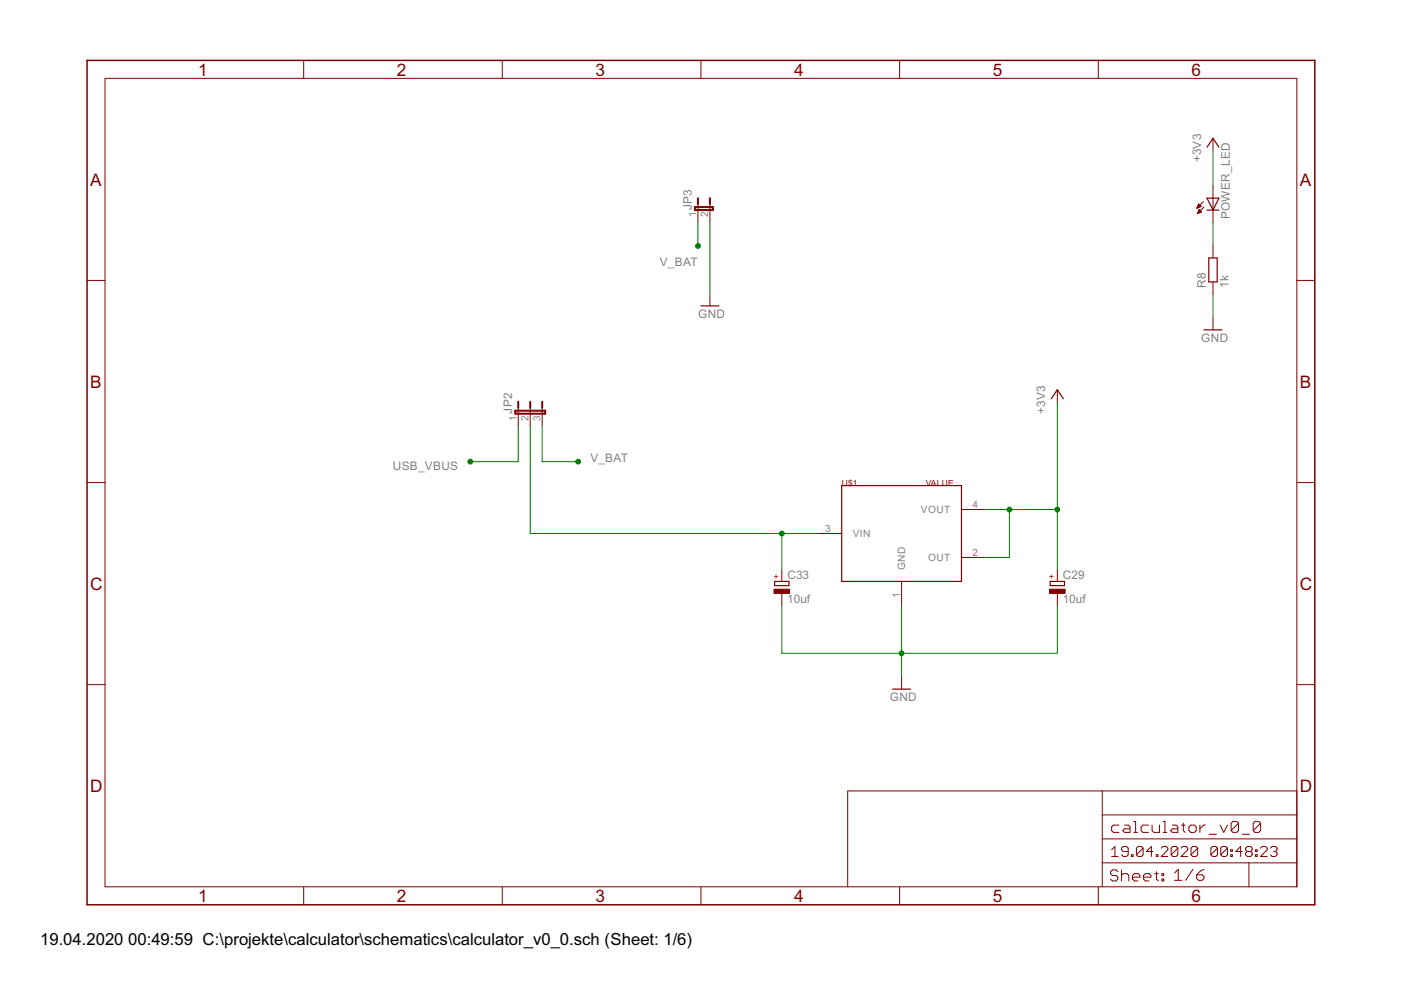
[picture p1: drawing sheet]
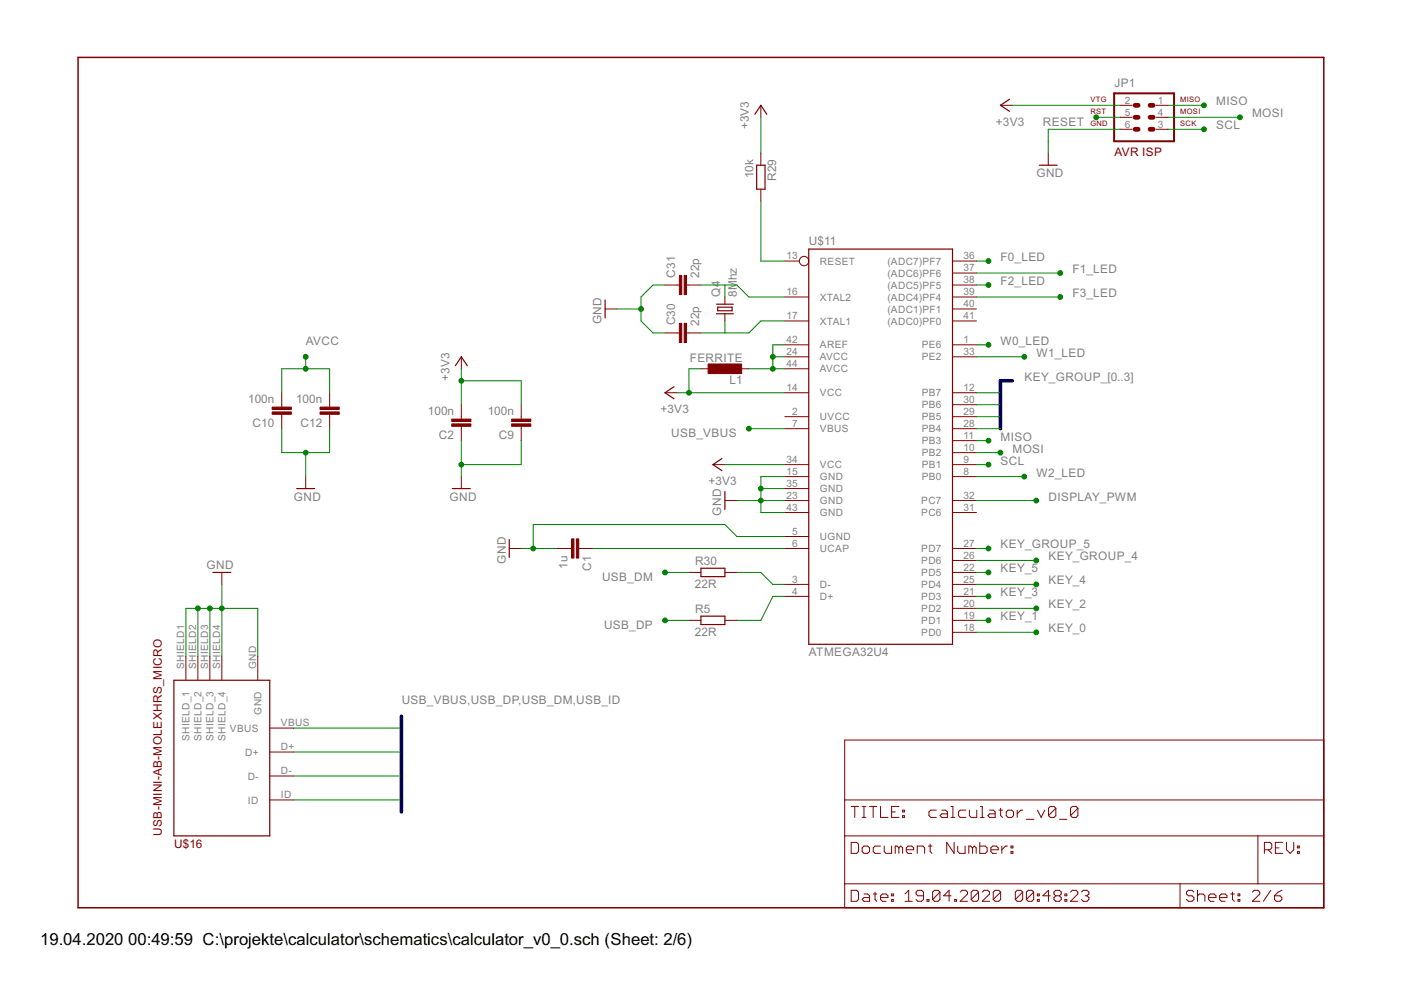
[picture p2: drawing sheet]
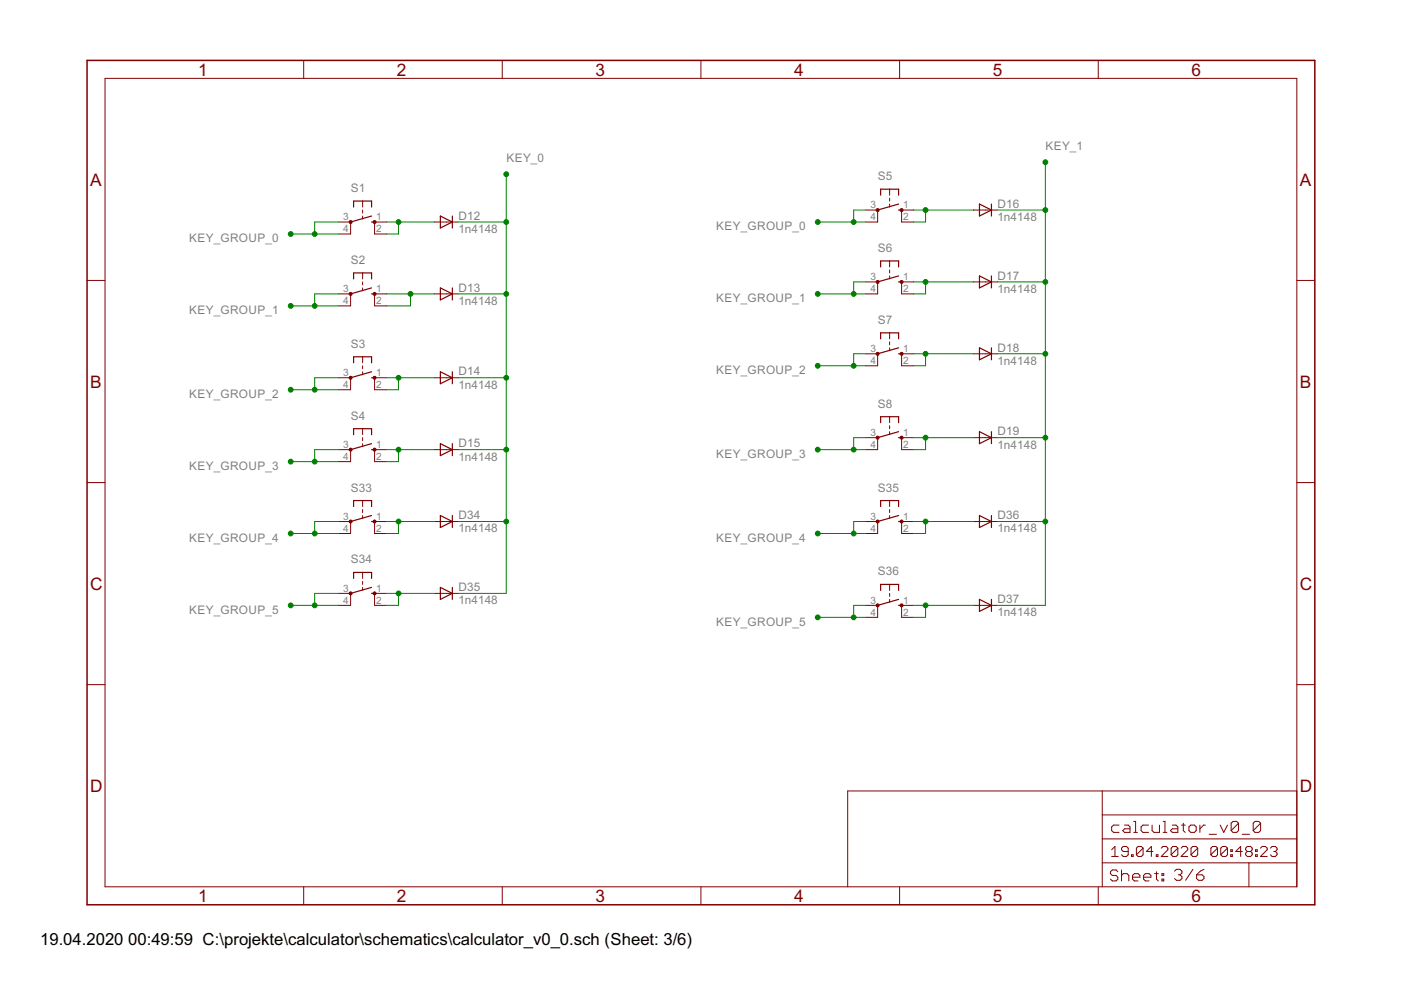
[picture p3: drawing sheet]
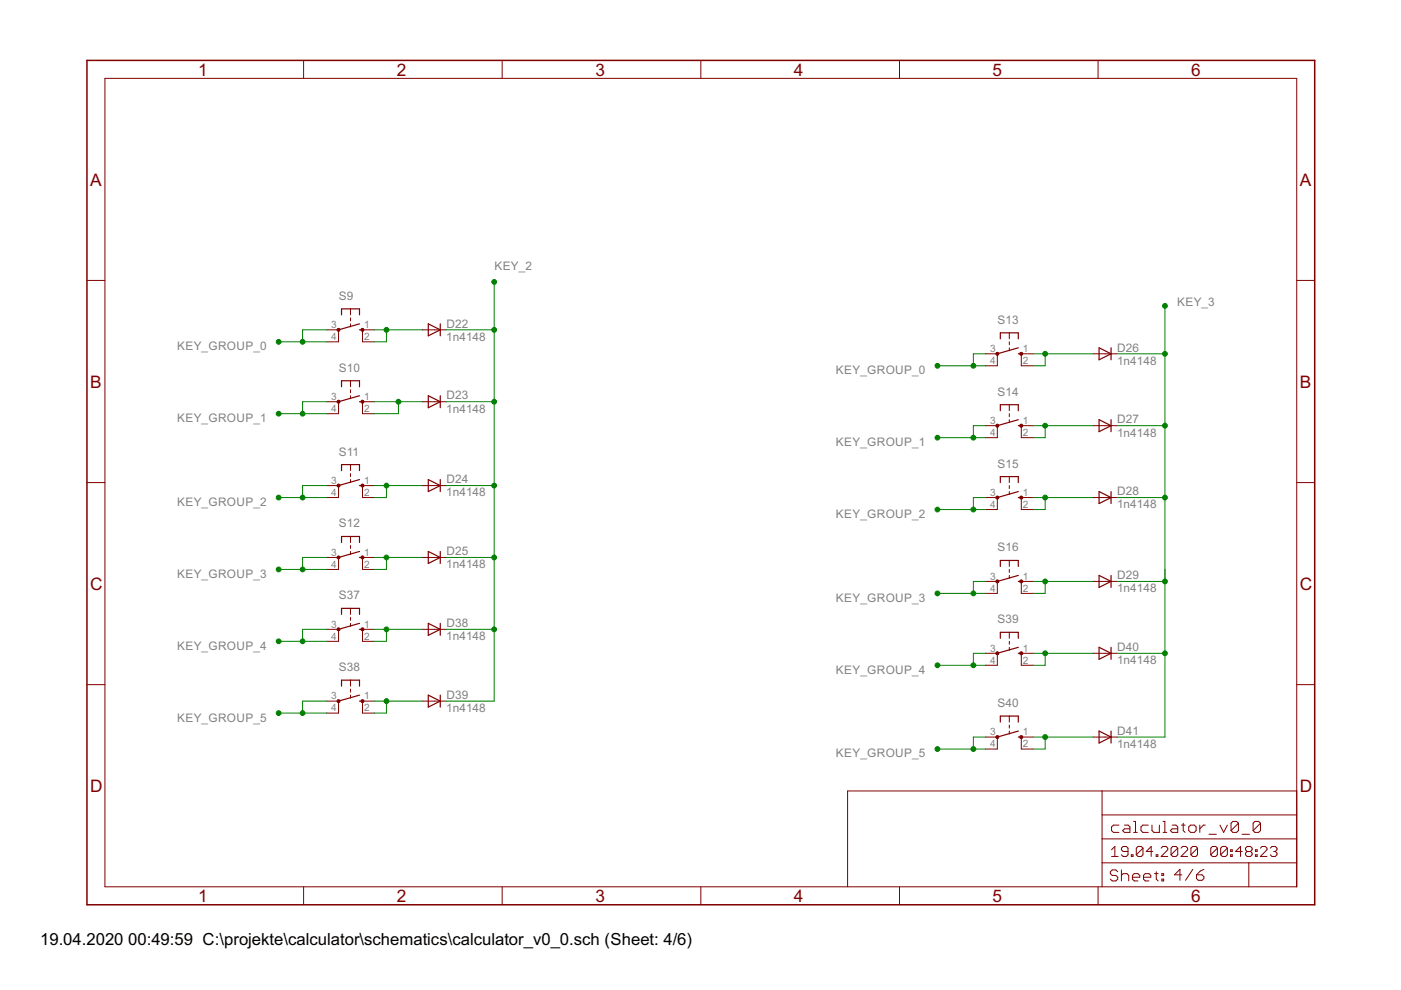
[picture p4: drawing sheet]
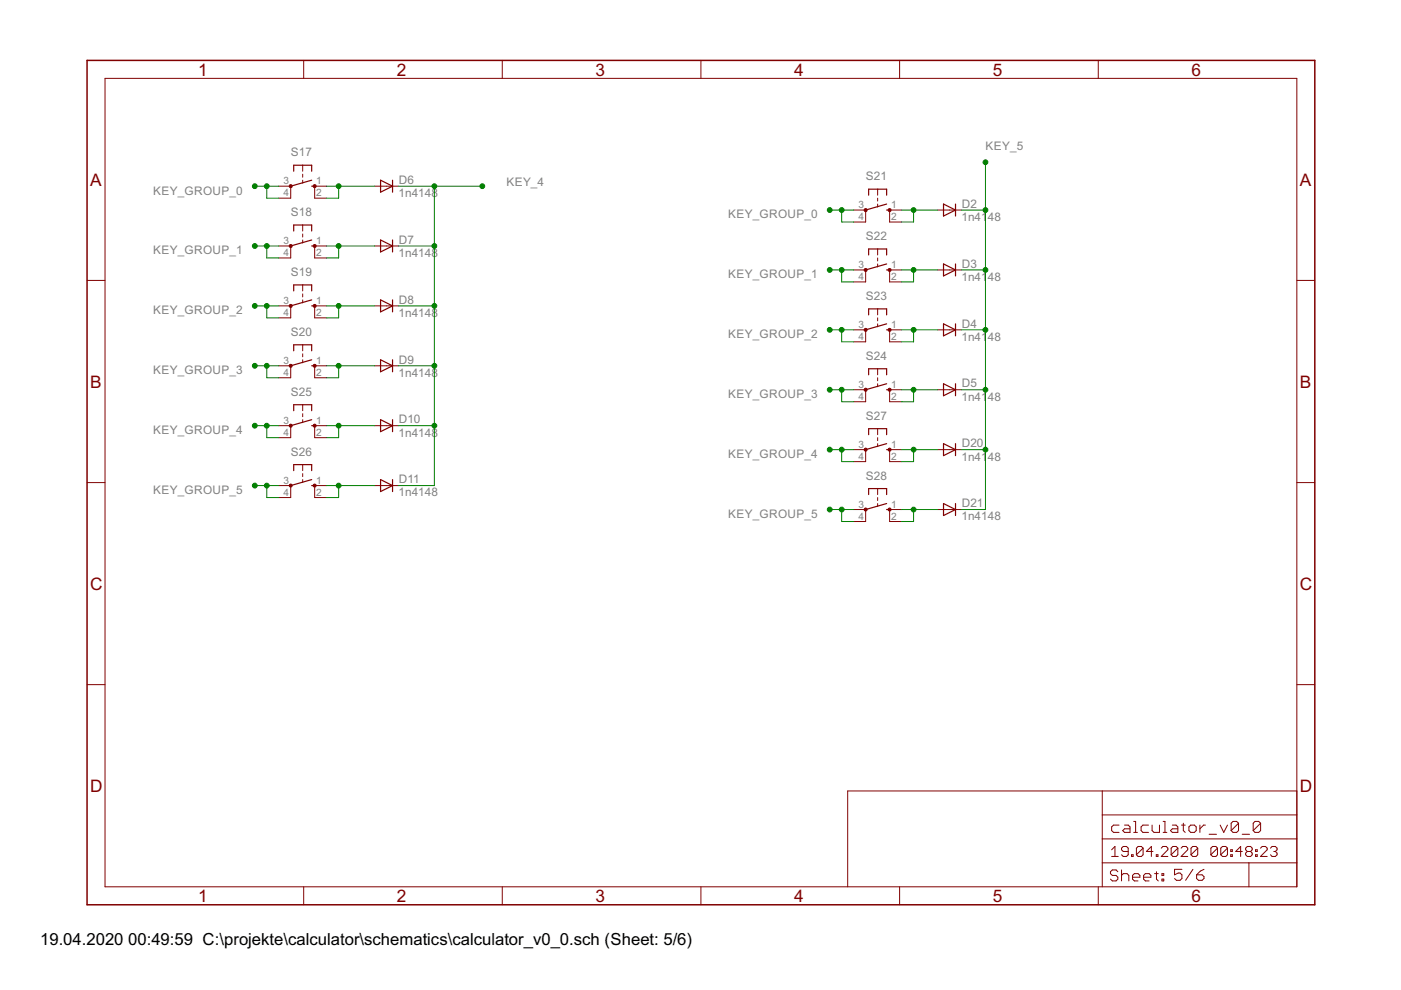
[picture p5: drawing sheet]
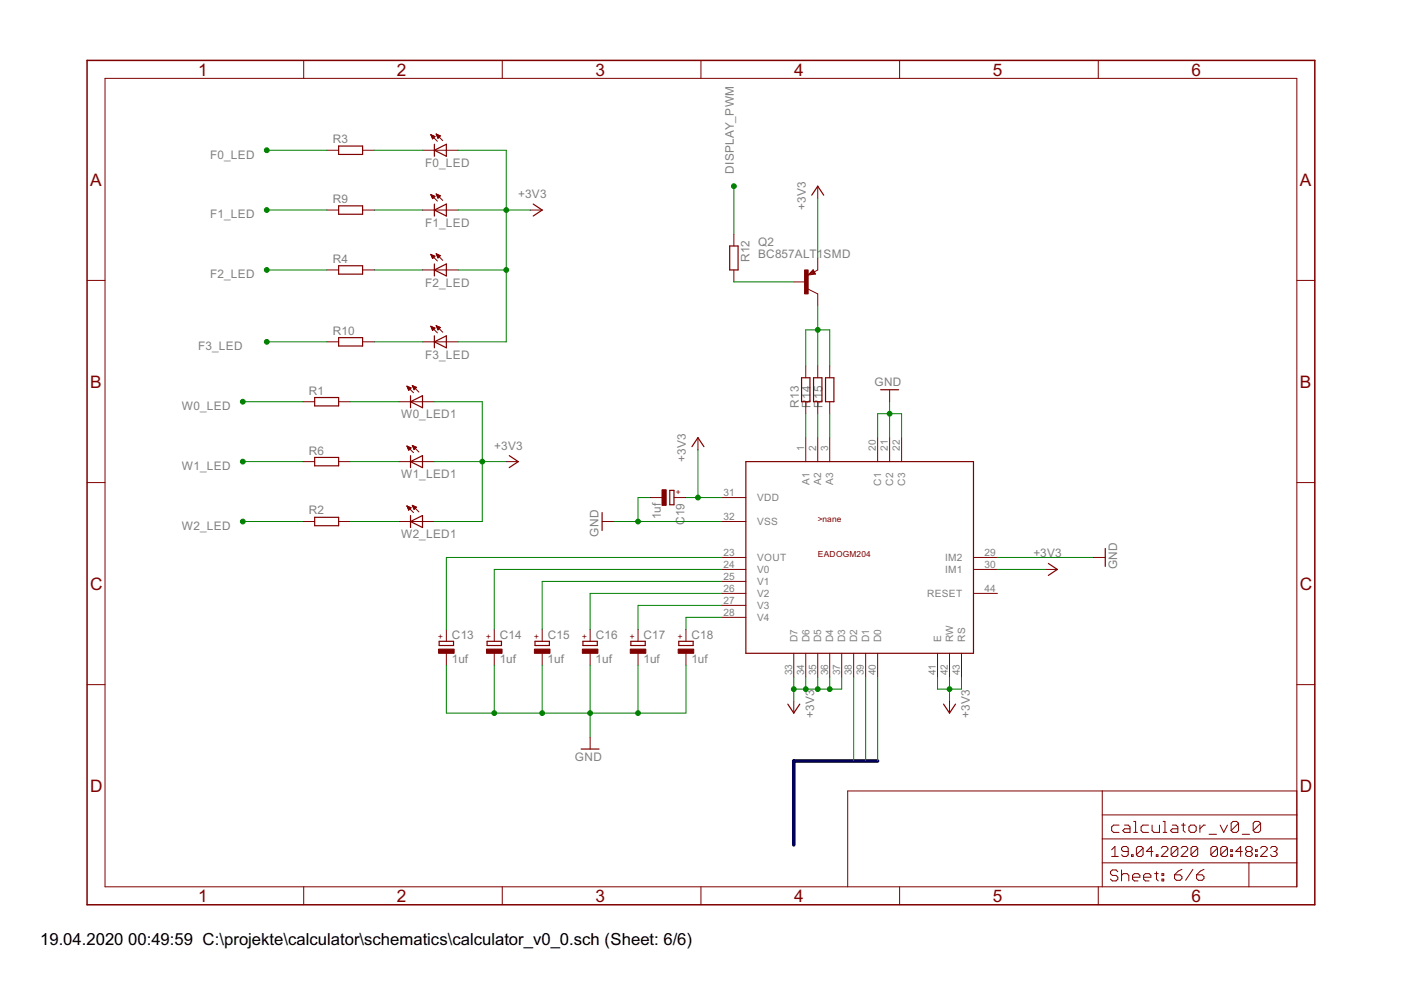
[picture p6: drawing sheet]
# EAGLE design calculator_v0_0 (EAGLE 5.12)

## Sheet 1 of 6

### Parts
C29  10uf  CPOL-EUSMCA  [SMC_A]
C33  10uf  CPOL-EUSMCD  [SMC_D]
JP2  JP2E  [JP2]
JP3  JP1E  [JP1]
POWER_LED  LED3MM  [LED3MM]
R8  1k  R-EU_R0603  [R0603]
U$1  LM1117MPX-5V  [SOT223]

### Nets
+3V3: JP2.2 POWER_LED.A ; also sheet 2,6
GND: C29.- C33.- JP3.2 R8.1 U$1.1(GND) ; also sheet 2,6
N$5: POWER_LED.K(C) R8.2
N$9: C29.+ JP2.3 U$1.2(OUT) U$1.4(VOUT)
USB_VBUS: JP2.1 ; also sheet 2
V_BAT: C33.+ JP3.1 U$1.3(VIN)

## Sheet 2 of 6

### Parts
C1  1u  C-EUC0603  [C0603]
C2  100n  C-EUC0603  [C0603]
C9  100n  C-EUC0603  [C0603]
C10  100n  C-EUC0603  [C0603]
C12  100n  C-EUC0603  [C0603]
C30  22p  C-EUC0603K  [C0603K]
C31  22p  C-EUC0603K  [C0603K]
JP1  AVR-ISP-6  [AVR-ISP-6]
L1  FERRITE  L-EU603  [R0603]
Q4  8Mhz  CRYSTAL3225  [3225]
R5  22R  R-EU_R0603  [R0603]
R29  10k  R-EU_R0603  [R0603]
R30  22R  R-EU_R0603  [R0603]
U$11  ATMEGA32U4  [TQFP44]
U$16  USB-MINI-AB-MOLEXHRS_MICRO  [ZX62-B-5PA]

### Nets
+3V3: C2.2 C9.2 JP1.2 L1.1 R29.1 U$11.14(VCC) U$11.34(VCC) ; also sheet 1,6
AVCC: C10.2 C12.2 L1.2 U$11.24(AVCC) U$11.42(AREF) U$11.44(AVCC)
DISPLAY_PWM: U$11.32(PC7) ; also sheet 6
F0_LED: U$11.36((ADC7)PF7) ; also sheet 6
F1_LED: U$11.37((ADC6)PF6) ; also sheet 6
F2_LED: U$11.38((ADC5)PF5) ; also sheet 6
F3_LED: U$11.39((ADC4)PF4) ; also sheet 6
GND: C1.2 C2.1 C9.1 C10.1 C12.1 C30.1 C31.1 JP1.6 U$11.5(UGND) U$11.15(GND) U$11.23(GND) U$11.35(GND) U$11.43(GND) U$16.GND U$16.SHIELD1(SHIELD_1) U$16.SHIELD2(SHIELD_2) U$16.SHIELD3(SHIELD_3) U$16.SHIELD4(SHIELD_4) ; also sheet 1,6
KEY_0: U$11.18(PD0) ; also sheet 3
KEY_1: U$11.19(PD1) ; also sheet 3
KEY_2: U$11.20(PD2) ; also sheet 4
KEY_3: U$11.21(PD3) ; also sheet 4
KEY_4: U$11.25(PD4) ; also sheet 5
KEY_5: U$11.22(PD5) ; also sheet 5
KEY_GROUP_0: U$11.28(PB4) ; also sheet 3,4,5
KEY_GROUP_1: U$11.29(PB5) ; also sheet 3,4,5
KEY_GROUP_2: U$11.30(PB6) ; also sheet 3,4,5
KEY_GROUP_3: U$11.12(PB7) ; also sheet 3,4,5
KEY_GROUP_4: U$11.26(PD6) ; also sheet 3,4,5
KEY_GROUP_5: U$11.27(PD7) ; also sheet 3,4,5
MISO: JP1.1 U$11.11(PB3) ; also sheet 6
MOSI: JP1.4 U$11.10(PB2) ; also sheet 6
N$1: C30.2 Q4.1 U$11.17(XTAL1)
N$2: R5.2 U$11.4(D+)
N$3: C1.1 U$11.6(UCAP)
N$20: R30.2 U$11.3(D-)
N$29: C31.2 Q4.3 U$11.16(XTAL2)
RESET: JP1.5 R29.2 U$11.13(RESET)
SCL: JP1.3 U$11.9(PB1) ; also sheet 6
USB_DM: R30.1 U$16.D-
USB_DP: R5.1 U$16.D+
USB_ID: U$16.ID
USB_VBUS: U$11.7(VBUS) U$16.VBUS ; also sheet 1
W0_LED: U$11.1(PE6) ; also sheet 6
W1_LED: U$11.33(PE2) ; also sheet 6
W2_LED: U$11.8(PB0) ; also sheet 6
Unconnected: U$11.31(PC6) U$11.40((ADC1)PF1) U$11.41((ADC0)PF0)

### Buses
USB_VBUS,USB_DP,USB_DM,USB_ID
KEY_GROUP_[0..3]

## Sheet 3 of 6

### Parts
D12  1n4148  DIODE-MINIMELF  [MINIMELF]
D13  1n4148  DIODE-MINIMELF  [MINIMELF]
D14  1n4148  DIODE-MINIMELF  [MINIMELF]
D15  1n4148  DIODE-MINIMELF  [MINIMELF]
D16  1n4148  DIODE-MINIMELF  [MINIMELF]
D17  1n4148  DIODE-MINIMELF  [MINIMELF]
D18  1n4148  DIODE-MINIMELF  [MINIMELF]
D19  1n4148  DIODE-MINIMELF  [MINIMELF]
D34  1n4148  DIODE-MINIMELF  [MINIMELF]
D35  1n4148  DIODE-MINIMELF  [MINIMELF]
D36  1n4148  DIODE-MINIMELF  [MINIMELF]
D37  1n4148  DIODE-MINIMELF  [MINIMELF]
S1  40-XX  [B3F-40XX]
S2  40-XX  [B3F-40XX]
S3  40-XX  [B3F-40XX]
S4  40-XX  [B3F-40XX]
S5  40-XX  [B3F-40XX]
S6  40-XX  [B3F-40XX]
S7  40-XX  [B3F-40XX]
S8  40-XX  [B3F-40XX]
S33  40-XX  [B3F-40XX]
S34  40-XX  [B3F-40XX]
S35  40-XX  [B3F-40XX]
S36  40-XX  [B3F-40XX]

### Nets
KEY_0: D12.C D13.C D14.C D15.C D34.C D35.C ; also sheet 2
KEY_1: D16.C D17.C D18.C D19.C D36.C D37.C ; also sheet 2
KEY_GROUP_0: S1.3(P) S1.4(P1) S5.3(P) S5.4(P1) ; also sheet 2,4,5
KEY_GROUP_1: S2.3(P) S2.4(P1) S6.3(P) S6.4(P1) ; also sheet 2,4,5
KEY_GROUP_2: S3.3(P) S3.4(P1) S7.3(P) S7.4(P1) ; also sheet 2,4,5
KEY_GROUP_3: S4.3(P) S4.4(P1) S8.3(P) S8.4(P1) ; also sheet 2,4,5
KEY_GROUP_4: S33.3(P) S33.4(P1) S35.3(P) S35.4(P1) ; also sheet 2,4,5
KEY_GROUP_5: S34.3(P) S34.4(P1) S36.3(P) S36.4(P1) ; also sheet 2,4,5
N$16: D34.A S33.1(S) S33.2(S1)
N$17: D35.A S34.1(S) S34.2(S1)
N$19: D36.A S35.1(S) S35.2(S1)
N$21: D37.A S36.1(S) S36.2(S1)
N$76: D14.A S3.1(S) S3.2(S1)
N$77: D15.A S4.1(S) S4.2(S1)
N$78: D13.A S2.1(S) S2.2(S1)
N$80: D12.A S1.1(S) S1.2(S1)
N$81: D19.A S8.1(S) S8.2(S1)
N$83: D17.A S6.1(S) S6.2(S1)
N$84: D16.A S5.1(S) S5.2(S1)
N$87: D18.A S7.1(S) S7.2(S1)

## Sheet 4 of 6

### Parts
D22  1n4148  DIODE-MINIMELF  [MINIMELF]
D23  1n4148  DIODE-MINIMELF  [MINIMELF]
D24  1n4148  DIODE-MINIMELF  [MINIMELF]
D25  1n4148  DIODE-MINIMELF  [MINIMELF]
D26  1n4148  DIODE-MINIMELF  [MINIMELF]
D27  1n4148  DIODE-MINIMELF  [MINIMELF]
D28  1n4148  DIODE-MINIMELF  [MINIMELF]
D29  1n4148  DIODE-MINIMELF  [MINIMELF]
D38  1n4148  DIODE-MINIMELF  [MINIMELF]
D39  1n4148  DIODE-MINIMELF  [MINIMELF]
D40  1n4148  DIODE-MINIMELF  [MINIMELF]
D41  1n4148  DIODE-MINIMELF  [MINIMELF]
S9  40-XX  [B3F-40XX]
S10  40-XX  [B3F-40XX]
S11  40-XX  [B3F-40XX]
S12  40-XX  [B3F-40XX]
S13  40-XX  [B3F-40XX]
S14  40-XX  [B3F-40XX]
S15  40-XX  [B3F-40XX]
S16  40-XX  [B3F-40XX]
S37  40-XX  [B3F-40XX]
S38  40-XX  [B3F-40XX]
S39  40-XX  [B3F-40XX]
S40  40-XX  [B3F-40XX]

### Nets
KEY_2: D22.C D23.C D24.C D25.C D38.C D39.C ; also sheet 2
KEY_3: D26.C D27.C D28.C D29.C D40.C D41.C ; also sheet 2
KEY_GROUP_0: S9.3(P) S9.4(P1) S13.3(P) S13.4(P1) ; also sheet 2,3,5
KEY_GROUP_1: S10.3(P) S10.4(P1) S14.3(P) S14.4(P1) ; also sheet 2,3,5
KEY_GROUP_2: S11.3(P) S11.4(P1) S15.3(P) S15.4(P1) ; also sheet 2,3,5
KEY_GROUP_3: S12.3(P) S12.4(P1) S16.3(P) S16.4(P1) ; also sheet 2,3,5
KEY_GROUP_4: S37.3(P) S37.4(P1) S39.3(P) S39.4(P1) ; also sheet 2,3,5
KEY_GROUP_5: S38.3(P) S38.4(P1) S40.3(P) S40.4(P1) ; also sheet 2,3,5
N$27: D38.A S37.1(S) S37.2(S1)
N$28: D39.A S38.1(S) S38.2(S1)
N$39: D40.A S39.1(S) S39.2(S1)
N$41: D41.A S40.1(S) S40.2(S1)
N$93: D24.A S11.1(S) S11.2(S1)
N$95: D25.A S12.1(S) S12.2(S1)
N$96: D23.A S10.1(S) S10.2(S1)
N$97: D22.A S9.1(S) S9.2(S1)
N$99: D29.A S16.1(S) S16.2(S1)
N$101: D28.A S15.1(S) S15.2(S1)
N$102: D27.A S14.1(S) S14.2(S1)
N$104: D26.A S13.1(S) S13.2(S1)

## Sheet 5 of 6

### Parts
D2  1n4148  DIODE-MINIMELF  [MINIMELF]
D3  1n4148  DIODE-MINIMELF  [MINIMELF]
D4  1n4148  DIODE-MINIMELF  [MINIMELF]
D5  1n4148  DIODE-MINIMELF  [MINIMELF]
D6  1n4148  DIODE-MINIMELF  [MINIMELF]
D7  1n4148  DIODE-MINIMELF  [MINIMELF]
D8  1n4148  DIODE-MINIMELF  [MINIMELF]
D9  1n4148  DIODE-MINIMELF  [MINIMELF]
D10  1n4148  DIODE-MINIMELF  [MINIMELF]
D11  1n4148  DIODE-MINIMELF  [MINIMELF]
D20  1n4148  DIODE-MINIMELF  [MINIMELF]
D21  1n4148  DIODE-MINIMELF  [MINIMELF]
S17  40-XX  [B3F-40XX]
S18  40-XX  [B3F-40XX]
S19  40-XX  [B3F-40XX]
S20  40-XX  [B3F-40XX]
S21  40-XX  [B3F-40XX]
S22  40-XX  [B3F-40XX]
S23  40-XX  [B3F-40XX]
S24  40-XX  [B3F-40XX]
S25  40-XX  [B3F-40XX]
S26  40-XX  [B3F-40XX]
S27  40-XX  [B3F-40XX]
S28  40-XX  [B3F-40XX]

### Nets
KEY_4: D6.C D7.C D8.C D9.C D10.C D11.C ; also sheet 2
KEY_5: D2.C D3.C D4.C D5.C D20.C D21.C ; also sheet 2
KEY_GROUP_0: S17.3(P) S17.4(P1) S21.3(P) S21.4(P1) ; also sheet 2,3,4
KEY_GROUP_1: S18.3(P) S18.4(P1) S22.3(P) S22.4(P1) ; also sheet 2,3,4
KEY_GROUP_2: S19.3(P) S19.4(P1) S23.3(P) S23.4(P1) ; also sheet 2,3,4
KEY_GROUP_3: S20.3(P) S20.4(P1) S24.3(P) S24.4(P1) ; also sheet 2,3,4
KEY_GROUP_4: S25.3(P) S25.4(P1) S27.3(P) S27.4(P1) ; also sheet 2,3,4
KEY_GROUP_5: S26.3(P) S26.4(P1) S28.3(P) S28.4(P1) ; also sheet 2,3,4
N$4: D10.A S25.1(S) S25.2(S1)
N$6: D11.A S26.1(S) S26.2(S1)
N$7: D20.A S27.1(S) S27.2(S1)
N$8: D3.A S22.1(S) S22.2(S1)
N$10: D2.A S21.1(S) S21.2(S1)
N$11: D21.A S28.1(S) S28.2(S1)
N$18: D4.A S23.1(S) S23.2(S1)
N$22: D5.A S24.1(S) S24.2(S1)
N$70: D7.A S18.1(S) S18.2(S1)
N$71: D6.A S17.1(S) S17.2(S1)
N$72: D8.A S19.1(S) S19.2(S1)
N$73: D9.A S20.1(S) S20.2(S1)

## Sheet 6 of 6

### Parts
C13  1uf  CPOL-EUSMCA  [SMC_A]
C14  1uf  CPOL-EUSMCA  [SMC_A]
C15  1uf  CPOL-EUSMCA  [SMC_A]
C16  1uf  CPOL-EUSMCA  [SMC_A]
C17  1uf  CPOL-EUSMCA  [SMC_A]
C18  1uf  CPOL-EUSMCA  [SMC_A]
C19  1uf  CPOL-EUSMCA  [SMC_A]
F0_LED  LED3MM  [LED3MM]
F1_LED  LED3MM  [LED3MM]
F2_LED  LED3MM  [LED3MM]
F3_LED  LED3MM  [LED3MM]
Q2  BC857ALT1SMD  [SOT23-BEC]
R1  R-EU_R0603  [R0603]
R2  R-EU_R0603  [R0603]
R3  R-EU_R0603  [R0603]
R4  R-EU_R0603  [R0603]
R6  R-EU_R0603  [R0603]
R9  R-EU_R0603  [R0603]
R10  R-EU_R0603  [R0603]
R12  R-EU_R0603  [R0603]
R13  R-EU_R0603  [R0603]
R14  R-EU_R0603  [R0603]
R15  R-EU_R0603  [R0603]
U$4  EADOGM204  [EADOGM204]
W0_LED1  LED3MM  [LED3MM]
W1_LED1  LED3MM  [LED3MM]
W2_LED1  LED3MM  [LED3MM]

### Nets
+3V3: C19.+ F0_LED.A F1_LED.A F2_LED.A F3_LED.A Q2.E U$4.30(IM1) U$4.31(VDD) U$4.33(D7) U$4.34(D6) U$4.35(D5) U$4.36(D4) U$4.37(D3) U$4.41(E) U$4.42(RW) U$4.43(RS) W0_LED1.A W1_LED1.A W2_LED1.A ; also sheet 1,2
DISPLAY_PWM: R12.1 ; also sheet 2
F0_LED: R3.1 ; also sheet 2
F1_LED: R9.1 ; also sheet 2
F2_LED: R4.1 ; also sheet 2
F3_LED: R10.1 ; also sheet 2
GND: C13.- C14.- C15.- C16.- C17.- C18.- C19.- U$4.20(C1) U$4.21(C2) U$4.22(C3) U$4.29(IM2) U$4.32(VSS) ; also sheet 1,2
MISO: U$4.38(D2) ; also sheet 2
MOSI: U$4.39(D1) ; also sheet 2
N$12: R1.2 W0_LED1.K(C)
N$13: R6.2 W1_LED1.K(C)
N$14: R2.2 W2_LED1.K(C)
N$23: F0_LED.K(C) R3.2
N$25: F1_LED.K(C) R9.2
N$26: F2_LED.K(C) R4.2
N$30: F3_LED.K(C) R10.2
N$31: Q2.B R12.2
N$32: R15.1 U$4.3(A3)
N$33: R14.1 U$4.2(A2)
N$34: C13.+ U$4.23(VOUT)
N$35: R13.1 U$4.1(A1)
N$36: C14.+ U$4.24(V0)
N$37: Q2.C R13.2 R14.2 R15.2
N$38: C15.+ U$4.25(V1)
N$40: C16.+ U$4.26(V2)
N$45: C17.+ U$4.27(V3)
N$58: C18.+ U$4.28(V4)
SCL: U$4.40(D0) ; also sheet 2
W0_LED: R1.1 ; also sheet 2
W1_LED: R6.1 ; also sheet 2
W2_LED: R2.1 ; also sheet 2
Unconnected: U$4.44(RESET)

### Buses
MOSI,MISO,SCL

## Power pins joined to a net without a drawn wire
UVCC: U$11.2(UVCC)
